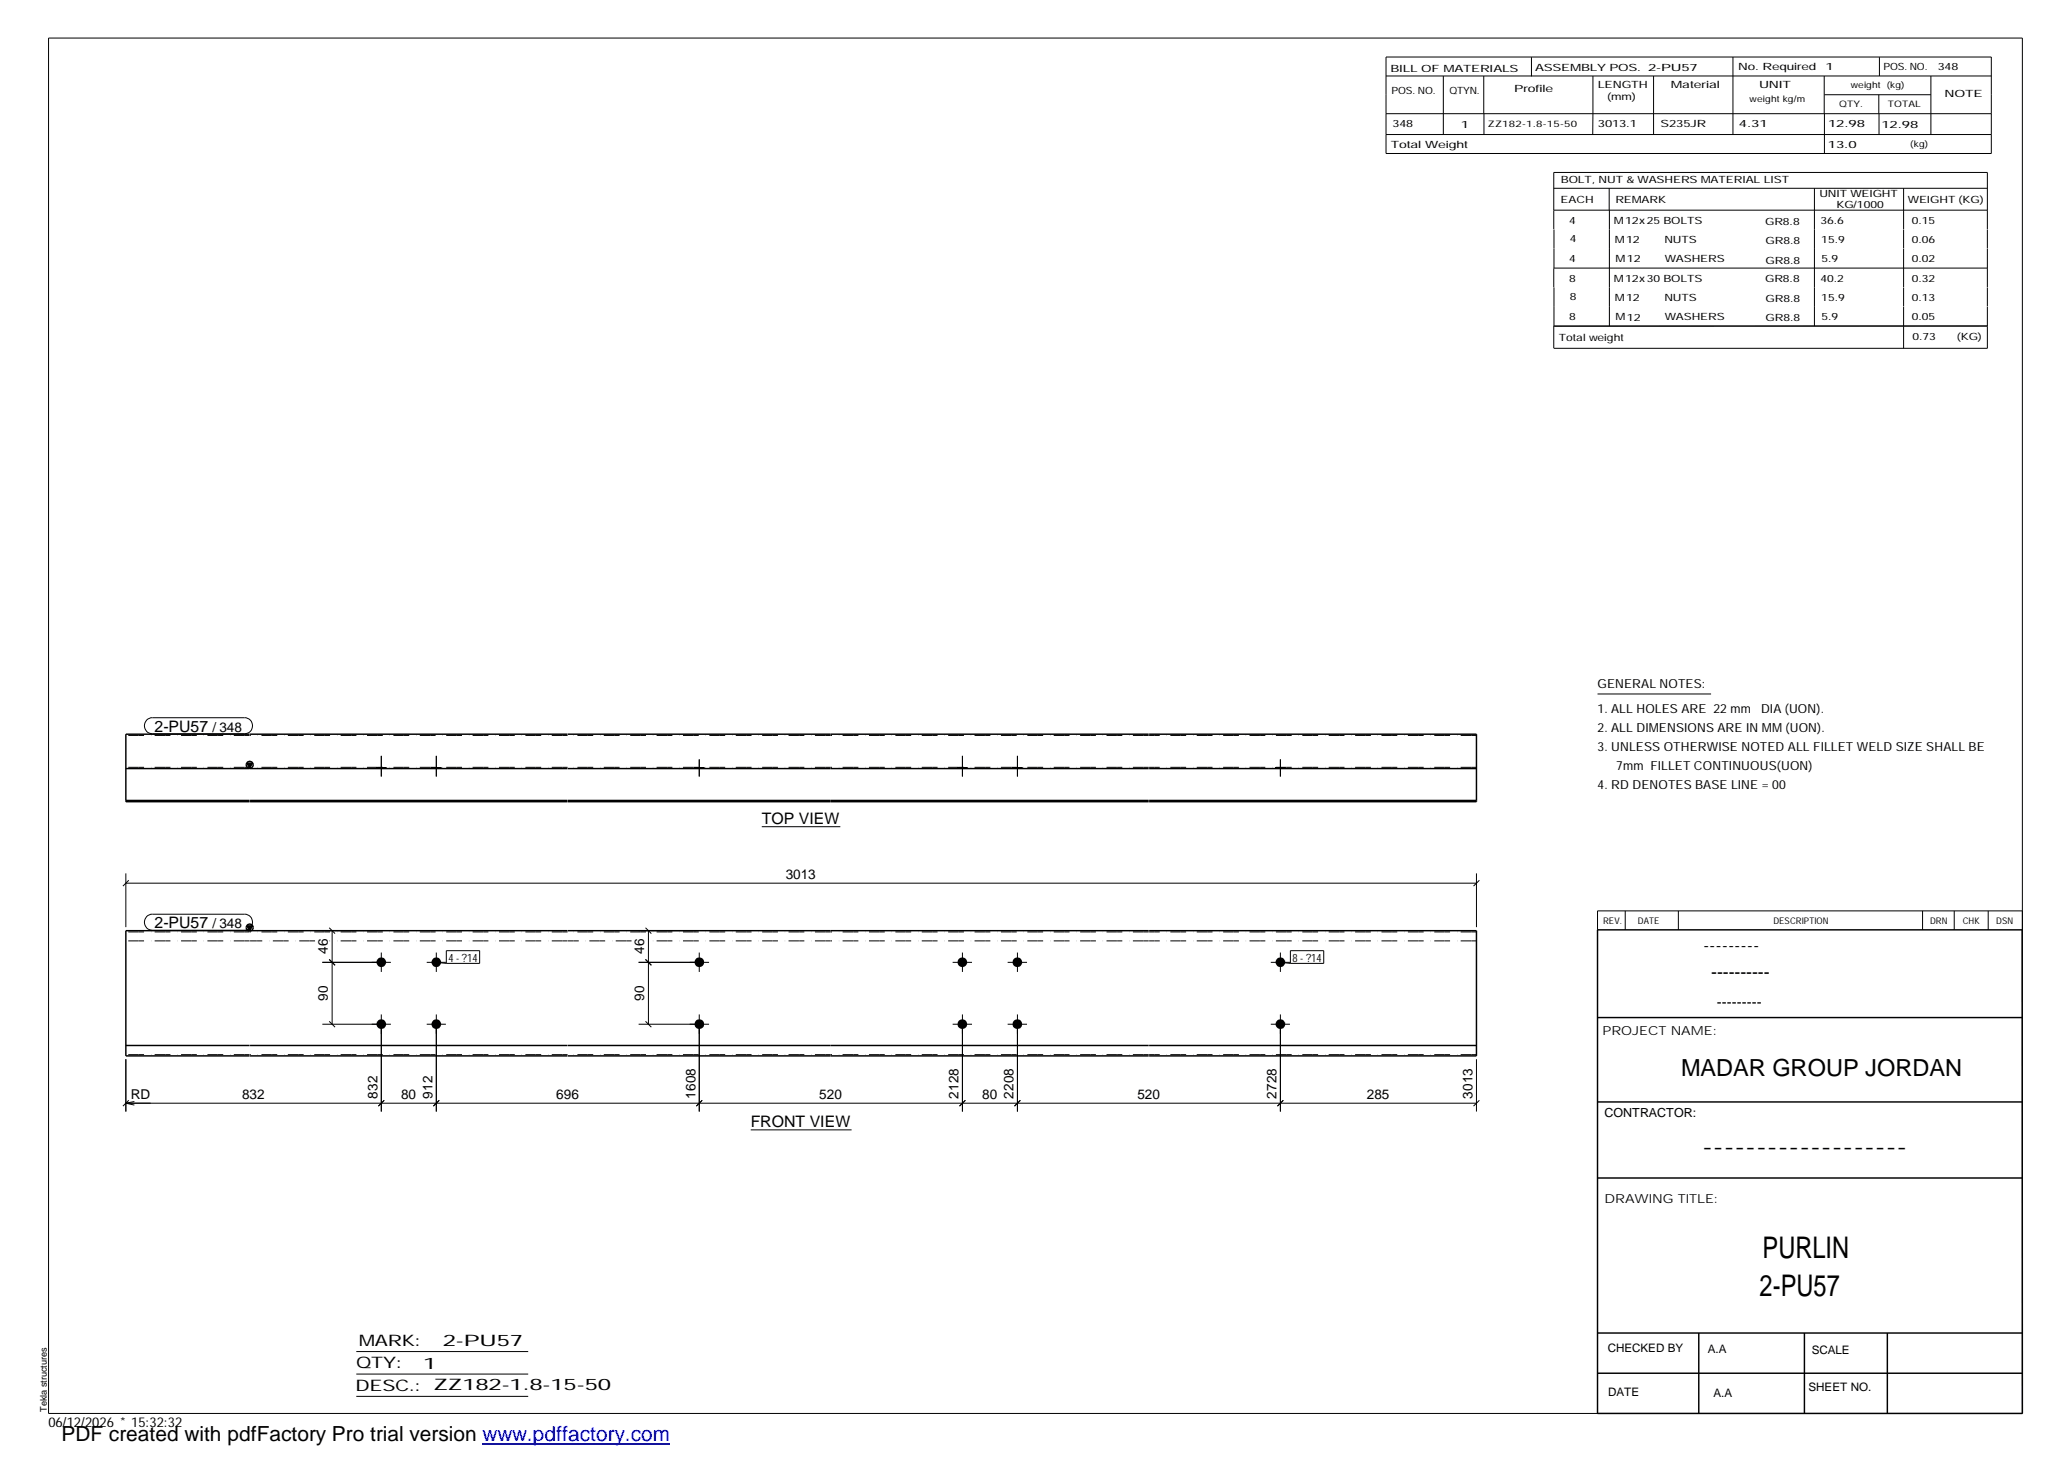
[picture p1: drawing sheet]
<svg xmlns="http://www.w3.org/2000/svg" width="420mm" height="297mm" viewBox="0 0 420 297" stroke-linecap="round" stroke-linejoin="round" font-family="sans-serif">
<g fill="#000">
<path d="M50.2 155.1h1.1l-.6 .9zM50.2 188.1h1.1l-.6 1z"/>
<path d="M76.5 155.9h1.9v.3h-1.9z" fill-rule="evenodd"/>
<path d="M76.5 155.9h1.9v.3h-1.9z" fill-rule="evenodd"/>
<path d="M87.7 155.9h1.9v.3h-1.9z" fill-rule="evenodd"/>
<path d="M87.7 155.9h1.9v.3h-1.9z" fill-rule="evenodd"/>
<path d="M141.1 155.9h1.9v.3h-1.9z" fill-rule="evenodd"/>
<path d="M141.1 155.9h1.9v.3h-1.9z" fill-rule="evenodd"/>
<path d="M194.6 155.9h1.9v.3h-1.9z" fill-rule="evenodd"/>
<path d="M194.6 155.9h1.9v.3h-1.9z" fill-rule="evenodd"/>
<path d="M205.7 155.9h2v.3h-2z" fill-rule="evenodd"/>
<path d="M205.7 155.9h2v.3h-2z" fill-rule="evenodd"/>
<path d="M259.2 155.9h1.9v.3h-1.9z" fill-rule="evenodd"/>
<path d="M259.2 155.9h1.9v.3h-1.9z" fill-rule="evenodd"/>
<circle cx="77.4" cy="195.5" r=".98"/>
<circle cx="88.6" cy="195.5" r=".98"/>
<circle cx="142.1" cy="195.5" r=".99"/>
<circle cx="195.5" cy="195.5" r=".98"/>
<circle cx="206.7" cy="195.5" r=".98"/>
<circle cx="260.1" cy="195.5" r=".98"/>
<circle cx="77.5" cy="208.1" r=".98"/>
<circle cx="88.6" cy="208.1" r=".98"/>
<circle cx="142.1" cy="208.1" r=".99"/>
<circle cx="195.5" cy="208.1" r=".98"/>
<circle cx="206.7" cy="208.1" r=".98"/>
<circle cx="260.1" cy="208.1" r=".98"/>
</g>
<g fill="none" stroke="#000" stroke-width=".2">
<path d="M9.9 7.7h401v279.5h-401zM281.6 11.6h123v19.6h-123zM281.6 15.4h123M293.2 15.4v11.9M301.5 15.4v7.7M311.1 11.6v3.9M323.6 15.4v11.9M336 15.4v11.9M352.1 11.6v15.7M370.6 15.4v7.7M370.7 19.2h21.6M381.7 19.2v3.9"/>
<path d="M381.8 11.6v3.8M392.3 15.4v11.9M281.6 23.1h123M281.6 27.3h123M301.5 23.1v4.2M315.7 38.3h88.1M326.9 38.3v4.4M368.6 38.3v27.9M370.7 23.1v8.1M381.8 23.1v4.2M386.8 38.3v8.3M315.7 42.7h88.1"/>
<path d="M315.7 46.6v-11.6h88.1v11.6M315.7 54.5v3.9M315.7 54.5h88.1M315.7 46.6v7.9M315.7 58.4v7.8M327 42.7v23.5M386.8 46.6v3.9M386.8 50.6v7.7M386.8 58.4v3.9M403.8 46.6v3.9M403.8 50.6v7.7M403.8 58.4v3.9"/>
<path d="M386.8 62.3v8.5M403.8 62.3v8.5h-88.1M403.8 66.2h-88.1v4.5M29.8 146.3l.8-.5h19.1a1.63 1.63 0 0 1 1.6 1.7 1.63 1.63 0 0 1-1.6 1.6h-18.7a1.65 1.65 0 0 1-1.5-1 1.65 1.65 0 0 1 .3-1.8zM76.5 155.9v.3M77.5 153.6v4.2M78.4 155.9v.3M87.7 155.9v.3M88.6 153.6v4.2M89.6 155.9v.3M141.1 155.9v.3M142.1 154.3v3.5"/>
<path d="M143 155.9v.3M194.6 155.9v.3M195.5 153.6v4.2M196.5 155.9v.3M205.7 155.9v.3M206.7 153.6v4.2M207.7 155.9v.3M259.2 155.9v.3M260.1 154.3v3.5M261.1 155.9v.3M324.6 141h23M25.6 179.4h274.4"/>
<path d="M25.6 177.4v11M26.2 178.8l-1.2 1.2M154.8 168h15.9M300 177.4v11M300.6 178.8l-1.2 1.2M29.8 186.2l.8-.5h19.1a1.63 1.63 0 0 1 1.6 1.7 1.63 1.63 0 0 1-1.6 1.6h-18.7a1.65 1.65 0 0 1-1.5-1 1.65 1.65 0 0 1 .3-1.8zM65.5 195.5h13.9M65.5 189.1h11.3M66.9 194.9l1.2 1.2M66.9 188.5l1.2 1.2M67.5 189.1v19M77.5 193.5v4"/>
<path d="M86.7 195.5h3.9M88.6 193.5v4M88.6 195.5l2.1 .2M90.7 193.2h6.8v2.5h-6.8zM129.8 195.5h14.3M129.8 189.1h11.6M131.1 194.9l1.2 1.2M131.1 188.5l1.2 1.2M131.7 189.1v19M142.1 193.5v4M193.5 195.5h4M195.5 193.5v4"/>
<path d="M204.7 195.5h4M206.7 193.5v4M258.2 195.5h3.9M260.1 193.5v4M260.1 195.5l2.1 .2M262.2 193.2h6.7v2.5h-6.7zM330.2 185.1v3.8M341 185.1v3.8M390.6 185.1v3.8M397 185.1v3.8M403.9 185.1v3.8M410.9 185.1h-86.3v3.8"/>
<path d="M25.6 215.2v10.6M65.5 208.1h13.9M66.9 207.5l1.2 1.2M77.5 206.1v19.7M86.7 208.1h3.9M88.6 206.1v19.7M129.8 208.1h14.3M131.1 207.5l1.2 1.2M142.1 206.1v19.7M193.5 208.1h4M195.5 206.1v19.7M204.7 208.1h4"/>
<path d="M206.7 206.1v19.7M258.2 208.1h3.9M260.1 206.1v19.7M300 215.2v10.6M25.6 224.1h274.4M25.6 224.1l1.7 .4M26.2 223.5l-1.2 1.2M27.3 223.8l-1.7 .3M78.1 223.5l-1.2 1.2M89.2 223.5l-1.1 1.2M142.7 223.5l-1.2 1.2M152.5 229.6h20.5"/>
<path d="M196.1 223.5l-1.2 1.2M207.3 223.5l-1.2 1.2M260.7 223.5l-1.2 1.2M300.6 223.5l-1.2 1.2M72.4 274.6h34.9M72.4 279.2h34.9M72.4 283.7h34.9"/>
</g>
<g fill="none" stroke="#000" stroke-width=".3">
<path d="M25.6 156.2h25.1M50.2 155.1h1.1l-.6 .9zM50.7 149.2h-25.1v13.7h25.1M50.8 149.2h64.5M50.8 156.2h64.5M115.4 149.2h118M115.4 156.2h118M233.5 149.2h66.5v13.7h-66.5M233.5 156.2h66.5M25.6 162.6h25.1M50.8 162.9h64.5M50.8 162.6h64.5"/>
<path d="M115.4 162.9h118M115.4 162.6h118M233.5 162.6h66.5M50.2 188.1h1.1l-.6 1zM50.7 189.1h-25.1v25.4h25.1M50.8 189.1h64.5M115.4 189.1h118M233.5 189.1h66.5v25.4h-66.5M324.6 188.9h86.2l.1 98.3h-86.3zM25.6 212.4h25.1M50.8 212.4h64.5M50.8 214.5h64.5"/>
<path d="M115.4 212.4h118M115.4 214.5h118M233.5 212.4h66.5M324.6 206.7h86.3M324.6 239.3h86.3M324.6 223.9h86.3M324.6 270.8h86.3M324.6 279h86.3M345.1 270.8v16.4M366.6 270.8v16.4M383.5 270.8v16.4"/>
<circle cx="50.7" cy="155.4" r=".7"/>
<circle cx="50.7" cy="188.5" r=".71"/>
</g>
<g fill="none" stroke="#000" stroke-width=".2" stroke-dasharray="1.1 0 2.1 .7 0 1.4" stroke-linecap="butt">
<path d="M50.7 149.4h-25.1M50.7 155.9h-25.1M115.3 149.4h-64.5M115.3 155.9h-64.5M168.8 149.4h-53.4M168.8 155.9h-53.4M233.4 149.4h-64.6M233.4 155.9h-64.6M300 149.4h-66.5M300 155.9h-66.5M50.7 191.2h-25.1M50.7 189.3h-25.1"/>
<path d="M64 191.2h-13.2M115.3 191.2h-48.3M115.3 189.3h-64.5M128.3 191.2h-12.9M168.8 191.2h-37.6M168.8 189.3h-53.4M233.4 191.2h-64.6M233.4 189.3h-64.6M300 191.2h-66.5M300 189.3h-66.5M50.7 214.3h-25.1M115.3 214.3h-64.5"/>
<path d="M168.8 214.3h-53.4M233.4 214.3h-64.6M300 214.3h-66.5"/>
</g>
<path d="M98 293.3h38.2" fill="none" stroke="#00f" stroke-width=".3"/>
<g font-size="6.1">
<text x="358.1" y="255.5">PURLIN</text>
<text x="357.5" y="263.3">2-PU57</text>
</g>
<text font-size="4.8" x="341.5" y="218.6">MADAR GROUP JORDAN</text>
<text font-size="4.2" x="12.5" y="292.7">PDF created with pdfFactory Pro trial version www.pdffactory.com</text>
<g font-size="3.6">
<text x="346.1" y="193.2">---------</text>
<text x="347.7" y="198.6">----------</text>
<text x="345.8" y="234.2">-------------------</text>
</g>
<g font-size="3.2">
<text x="31.4" y="148.7">2-PU57</text>
<text x="154.8" y="167.4">TOP VIEW</text>
<text x="31.4" y="188.6">2-PU57</text>
<text x="152.5" y="229.1">FRONT VIEW</text>
<text x="72.9" y="273.5">MARK:</text>
<text x="90" y="273.5">2-PU57</text>
<text x="72.4" y="278">QTY:</text>
<text x="86" y="278.1">1</text>
<text x="72.2" y="282.6">DESC.:</text>
<text x="88.1" y="282.4">ZZ182-1.8-15-50</text>
</g>
<text font-size="3" x="348.8" y="204.5">---------</text>
<g font-size="2.8">
<text x="43.2" y="148.7">/ 348</text>
<text x="159.6" y="178.5">3013</text>
<text x="43.2" y="188.6">/ 348</text>
<text x="66.6" y="193.8" transform="rotate(-90 66.6 193.8)">46</text>
<text x="130.9" y="193.8" transform="rotate(-90 130.9 193.8)">46</text>
<text x="66.6" y="203.4" transform="rotate(-90 66.6 203.4)">90</text>
<text x="130.9" y="203.4" transform="rotate(-90 130.9 203.4)">90</text>
<text x="26.6" y="223.3">RD</text>
<text x="49.2" y="223.2">832</text>
<text x="76.7" y="223.3" transform="rotate(-90 76.7 223.3)">832</text>
<text x="81.5" y="223.2">80</text>
<text x="87.8" y="223.3" transform="rotate(-90 87.8 223.3)">912</text>
<text x="113" y="223.2">696</text>
<text x="141.3" y="223.3" transform="rotate(-90 141.3 223.3)">1608</text>
<text x="166.5" y="223.2">520</text>
<text x="194.7" y="223.3" transform="rotate(-90 194.7 223.3)">2128</text>
<text x="199.6" y="223.2">80</text>
<text x="205.9" y="223.3" transform="rotate(-90 205.9 223.3)">2208</text>
<text x="231.1" y="223.2">520</text>
<text x="259.3" y="223.3" transform="rotate(-90 259.3 223.3)">2728</text>
<text x="277.7" y="223.2">285</text>
<text x="299.2" y="223.3" transform="rotate(-90 299.2 223.3)">3013</text>
<text x="9.8" y="290">06/12/2026 * 15:32:32</text>
</g>
<g font-size="2.5">
<text x="324.6" y="139.9">GENERAL NOTES:</text>
<text x="324.6" y="148.7">2. ALL DIMENSIONS ARE IN MM (UON).</text>
<text x="324.6" y="144.9">1. ALL HOLES ARE 22 mm</text>
<text x="357.8" y="144.9">DIA (UON).</text>
<text x="324.6" y="152.5">3. UNLESS OTHERWISE NOTED ALL FILLET WELD SIZE SHALL BE</text>
<text x="324.6" y="160.2">4. RD DENOTES BASE LINE = 00</text>
<text x="328.4" y="156.4">7mm FILLET CONTINUOUS(UON)</text>
<text x="325.6" y="210.3">PROJECT NAME:</text>
<text x="326" y="226.9">CONTRACTOR:</text>
<text x="326" y="244.4">DRAWING TITLE:</text>
</g>
<g font-size="2.4">
<text x="326.7" y="274.7">CHECKED BY</text>
<text x="347" y="275">A.A</text>
<text x="368.1" y="275.1">SCALE</text>
<text x="326.7" y="283.6">DATE</text>
<text x="348.1" y="283.9">A.A</text>
<text x="367.5" y="282.6">SHEET NO.</text>
</g>
<g font-size="2.3">
<text x="91.1" y="195.4">4 - ?14</text>
<text x="262.6" y="195.4">8 - ?14</text>
</g>
<g font-size="2">
<text x="282.5" y="14.6">BILL OF MATERIALS</text>
<text x="311.9" y="14.4">ASSEMBLY POS.</text>
<text x="324.6" y="17.9">LENGTH</text>
<text x="334.9" y="14.4">2-PU57</text>
<text x="339.5" y="17.9">Material</text>
<text x="353.1" y="14.2">No. Required</text>
<text x="357.4" y="17.9">UNIT</text>
<text x="370.9" y="14.2">1</text>
<text x="382.7" y="14.2">POS. NO.</text>
<text x="393.7" y="14.3">348</text>
<text x="282.7" y="19.1">POS. NO.</text>
<text x="294.5" y="19">QTYN.</text>
<text x="307.6" y="18.7">Profile</text>
<text x="326.5" y="20.4">(mm)</text>
<text x="395.1" y="19.6">NOTE</text>
<text x="282.9" y="25.8">348</text>
<text x="296.8" y="26">1</text>
<text x="324.7" y="25.9">3013.1</text>
<text x="337.4" y="25.9">S235JR</text>
<text x="353.3" y="25.9">4.31</text>
<text x="371.4" y="25.9">12.98</text>
<text x="382.3" y="25.9">12.98</text>
<text x="282.6" y="30.1">Total Weight</text>
<text x="371.4" y="30">13.0</text>
<text x="317.1" y="41.3">EACH</text>
<text x="317.1" y="37.2">BOLT, NUT &amp; WASHERS MATERIAL LIST</text>
<text x="328.2" y="41.3">REMARK</text>
<text x="369.7" y="40.1">UNIT WEIGHT</text>
<text x="387.6" y="41.2">WEIGHT (KG)</text>
<text x="318.8" y="45.4">4</text>
<text x="327.9" y="45.6">M12x25 BOLTS</text>
<text x="358.6" y="45.6">GR8.8</text>
<text x="369.9" y="45.5">36.6</text>
<text x="373.1" y="42.2">KG/1000</text>
<text x="388.4" y="45.5">0.15</text>
<text x="318.8" y="53.3">4</text>
<text x="318.9" y="49.2">4</text>
<text x="328.1" y="49.3">M12</text>
<text x="328.3" y="53.3">M12</text>
<text x="338.2" y="49.4">NUTS</text>
<text x="338.2" y="53.3">WASHERS</text>
<text x="358.7" y="49.6">GR8.8</text>
<text x="358.7" y="53.5">GR8.8</text>
<text x="370" y="49.3">15.9</text>
<text x="370.1" y="53.2">5.9</text>
<text x="388.4" y="49.4">0.06</text>
<text x="388.4" y="53.3">0.02</text>
<text x="318.8" y="57.2">8</text>
<text x="327.9" y="57.3">M12x30 BOLTS</text>
<text x="358.6" y="57.4">GR8.8</text>
<text x="369.9" y="57.3">40.2</text>
<text x="388.4" y="57.2">0.32</text>
<text x="318.8" y="65.1">8</text>
<text x="318.9" y="61">8</text>
<text x="328.1" y="61.2">M12</text>
<text x="328.3" y="65.1">M12</text>
<text x="338.2" y="61.2">NUTS</text>
<text x="338.2" y="65.1">WASHERS</text>
<text x="358.7" y="61.4">GR8.8</text>
<text x="358.7" y="65.3">GR8.8</text>
<text x="370" y="61.1">15.9</text>
<text x="370.1" y="65">5.9</text>
<text x="388.4" y="61.2">0.13</text>
<text x="388.4" y="65.1">0.05</text>
<text x="316.7" y="69.3">Total weight</text>
<text x="388.6" y="69.1">0.73</text>
<text x="397.6" y="69">(KG)</text>
</g>
<g font-size="1.9">
<text x="325.7" y="187.8">REV.</text>
<text x="332.8" y="187.6">DATE</text>
<text x="360.3" y="187.7">DESCRIPTION</text>
<text x="392.1" y="187.6">DRN</text>
<text x="398.8" y="187.6">CHK</text>
<text x="405.6" y="187.7">DSN</text>
<text x="9.5" y="286.8" transform="rotate(-90 9.5 286.8)">Tekla structures</text>
</g>
<g font-size="1.8">
<text x="376" y="17.9">weight (kg)</text>
<text x="355.5" y="20.7">weight kg/m</text>
<text x="373.6" y="21.7">QTY.</text>
<text x="383.5" y="21.8">TOTAL</text>
<text x="302.3" y="25.9">ZZ182-1.8-15-50</text>
<text x="388.1" y="29.8">(kg)</text>
</g>
</svg>
